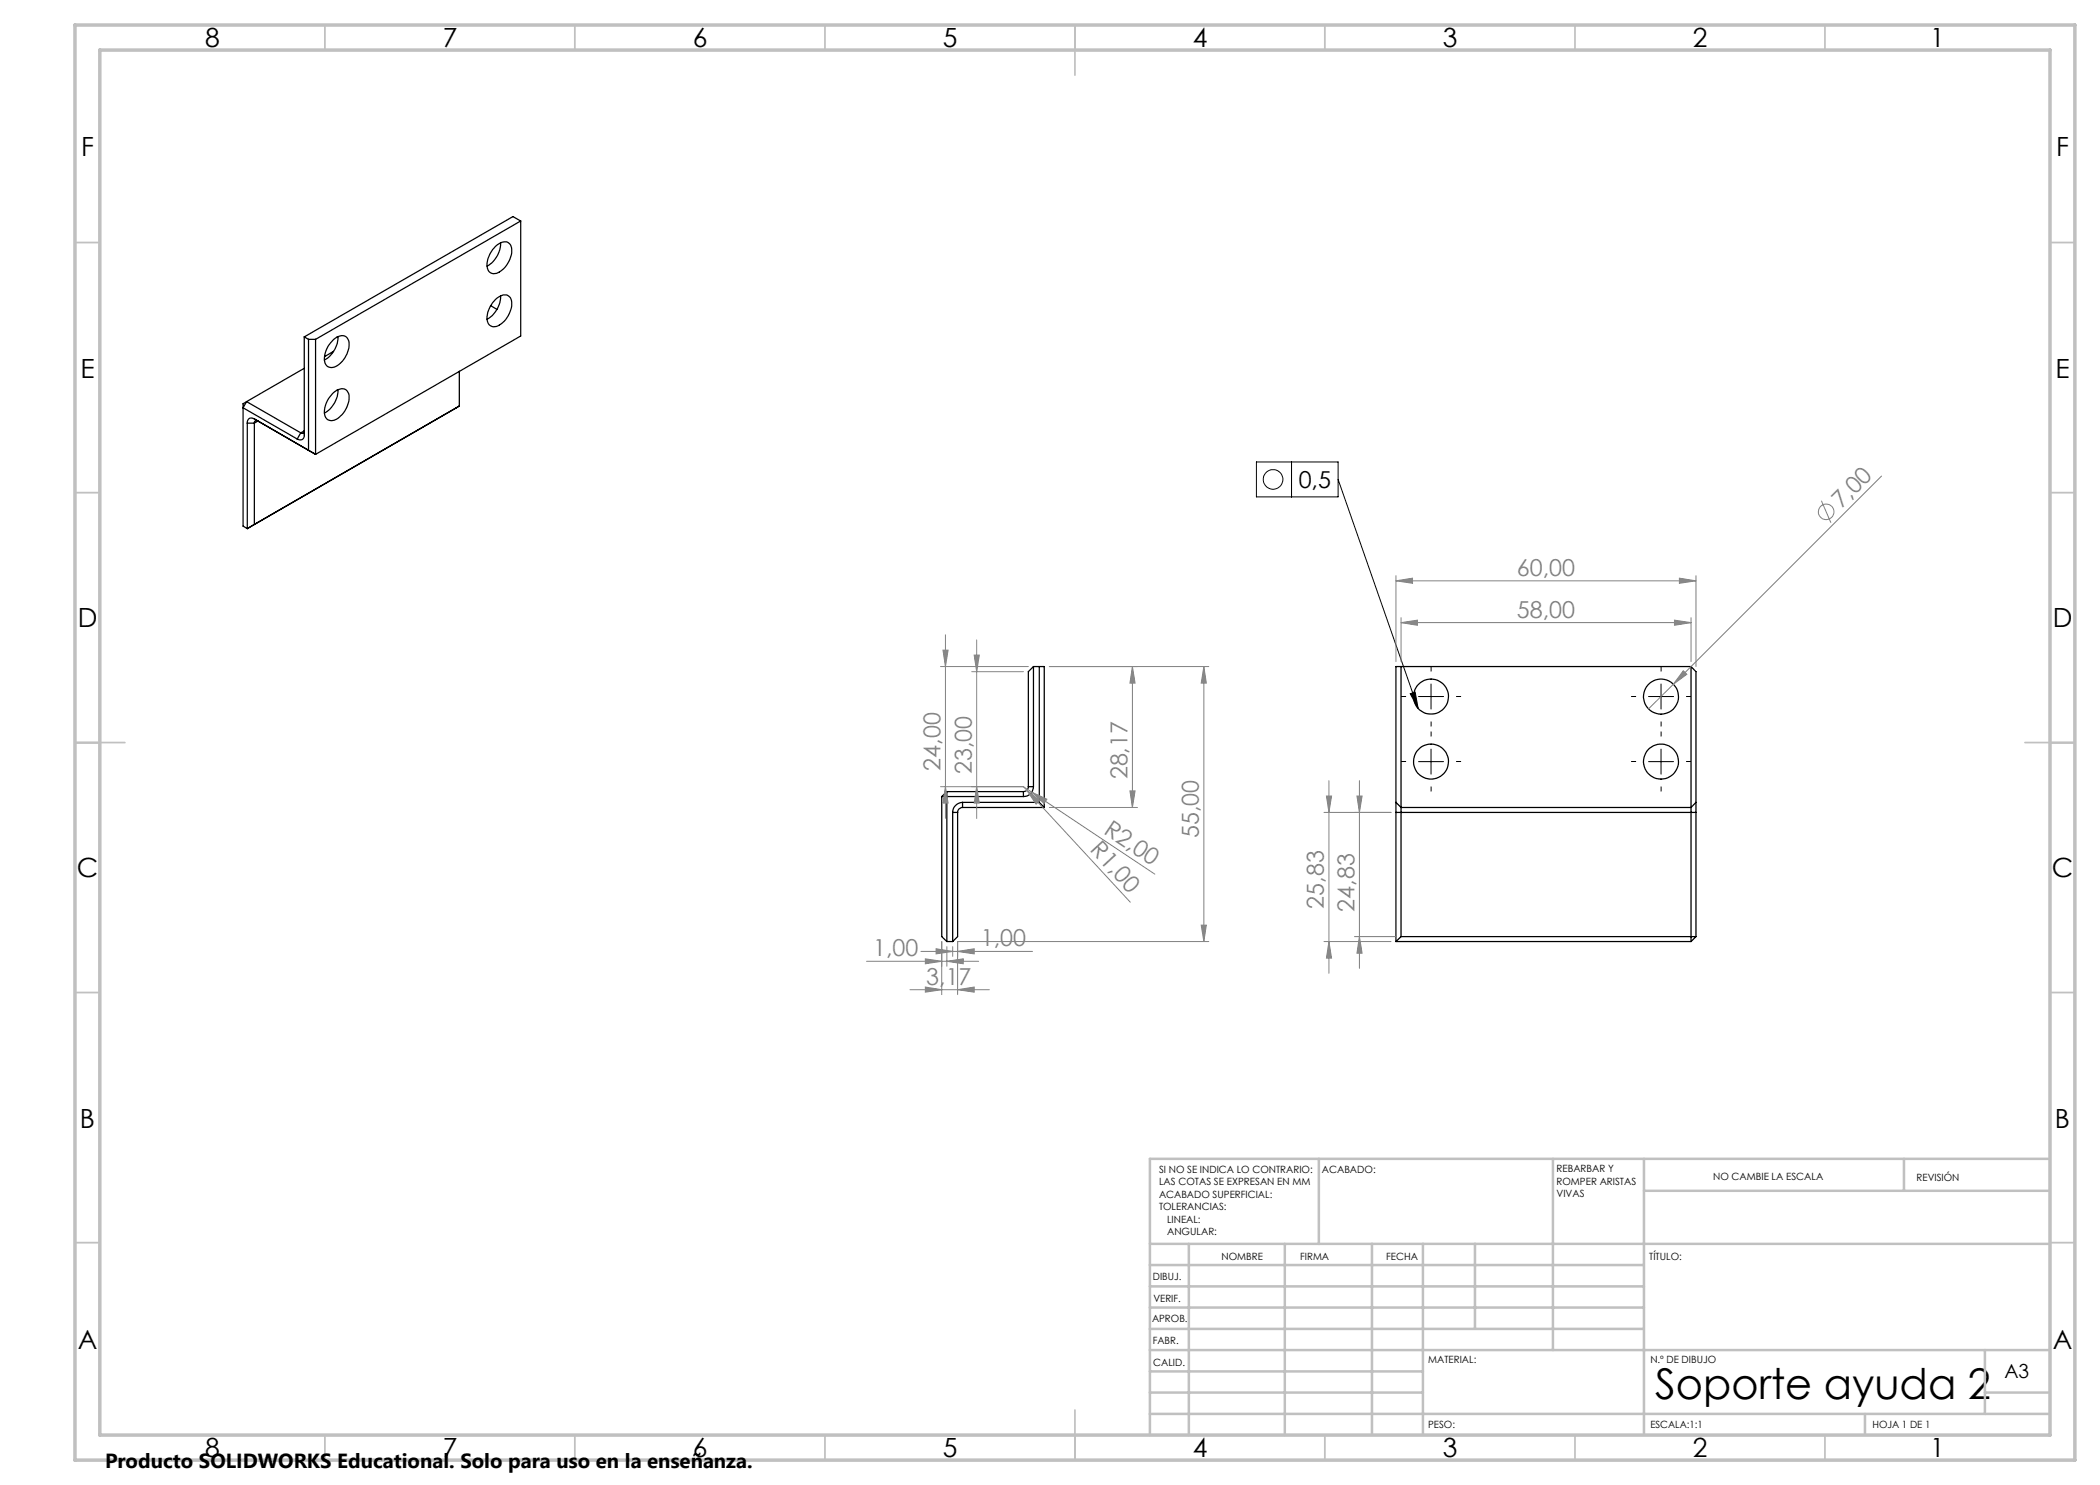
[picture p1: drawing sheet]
<svg xmlns="http://www.w3.org/2000/svg" width="420mm" height="297mm" viewBox="0 0 420 297" stroke-linecap="round" stroke-linejoin="round" font-family="sans-serif">
<g fill="none" stroke="#000" stroke-width=".25">
<path d="M99.1 59.9a2.24 2.24 0 0 1 2.6-.7 2.69 2.69 0 0 1 .3 3.2 4.2 4.2 0 0 1-3.3 3 1.76 1.76 0 0 1-1.2-2.5 5.7 5.7 0 0 1 1.6-3zM99.1 49.3a2.03 2.03 0 0 1 2.8-.5 3.7 3.7 0 0 1-.5 4.2 3.1 3.1 0 0 1-3 1.7 2.1 2.1 0 0 1-.9-2.8l.5-1.2zM100.1 48.6a5.3 5.3 0 0 1-2.7 4.6M100.1 59.2a5.3 5.3 0 0 1-2.7 4.6M104.1 44.2l-1.5-.9-41.7 24.1M104.1 44.2l-41 23.7M104.1 44.2v23l-41 23.7M60.9 67.4v19.6a.86 .86 0 0 1-.5 .9 .86 .86 0 0 1-1-.1M60.9 67.4l.8 .5M60.9 73.7l-11.6 6.6M61.7 67.9h1.4M61.7 67.9v22.2l1.4 .8"/>
<path d="M63.1 67.9v23M66.4 78.8a2.23 2.23 0 0 1 2.9-.8 3.2 3.2 0 0 1-.1 3.8 3.7 3.7 0 0 1-3.2 2.3 1.88 1.88 0 0 1-1-2.6l.6-1.6zM66.7 67.9a1.83 1.83 0 0 1 2.8-.3 4 4 0 0 1-.8 4.3 2.7 2.7 0 0 1-3.2 1.4 2.73 2.73 0 0 1-.3-3.2l.4-.9zM66.7 70.3l-1.8 1M67.6 67.3a5.3 5.3 0 0 1-2.7 4.7M67.6 78a5.3 5.3 0 0 1-2.7 4.6M91.9 74.3v6.9M98.1 61.1l1.3 .8M49.3 80.3l-.7 .4v24.5l.9 .5M49.3 80.3l-.7 1.3 10.8 6.2M49.3 80.3l10.8 6.3M49.5 84.6v21.1"/>
<path d="M49.5 84.6h1.4M50.9 83.8a.86 .86 0 0 0-1-.1 .86 .86 0 0 0-.4 .9M50.9 83.8l12.2 7.1M50.9 83.8l.7 .4M50.9 84.6v20.3l-1.4 .8M51.6 84.2a.44 .44 0 0 0-.5 0 .44 .44 0 0 0-.2 .4M51.6 84.2l-.7 .4M60.1 86.6l.8-.4a.41 .41 0 0 1-.2 .5 .41 .41 0 0 1-.6-.1zM60.1 86.6l-.7 1.2M91.9 81.2l-42.4 24.5M91.9 81.2l-.7 .4M206.7 133.3v24"/>
<path d="M206.7 133.3h2.1v28.2M206.7 133.3l-1 1v23M207.9 133.3v27.2M280.2 133.3v28.2M338.2 133.3h-59v27.2M338.2 133.3l1 1v26.2M338.2 133.3v28.2M188.3 159.3h16.4M188.3 159.3v28l1.1 1M189.4 158.3v30M189.4 158.3h15.3M189.4 158.3l-1.1 1"/>
<path d="M204.7 158.3v1M205.7 157.3a.96 .96 0 0 1-1 1M205.7 157.3h1M206.7 157.3a1.97 1.97 0 0 1-2 2M190.5 162.5v25.8M190.5 162.5h1M191.5 162.5v24.8l-1 1M192.5 160.5a2.04 2.04 0 0 0-2 2M192.5 161.5a.96 .96 0 0 0-1 1M192.5 160.5h15.4M192.5 160.5v1M192.5 161.5h16.3"/>
<path d="M207.9 160.5l.9 1M279.2 160.5v2M279.2 162.5h60M279.2 160.5l1 1M279.2 162.5v25.8M280.2 161.5v25.8M280.2 161.5h58M338.2 161.5v26.8M339.2 160.5v2M339.2 162.5v24.8M339.2 160.5l-1 1M189.4 188.3h1.1"/>
<path d="M279.2 188.3h59M280.2 187.3h59M280.2 187.3l-1 1M339.2 187.3l-1 1"/>
<circle cx="286.2" cy="139.3" r="3.5"/>
<circle cx="332.2" cy="139.3" r="3.5"/>
<circle cx="286.2" cy="152.3" r="3.5"/>
<circle cx="332.2" cy="152.3" r="3.5"/>
</g>
<g fill="none" stroke="#808080" stroke-width=".2">
<path d="M376.3 95.2l-41.6 41.6M279.2 116.2l3.3-.6v1.1zM279.2 115.1v17.2M279.2 116.2h60M335.9 115.6l3.3 .6-3.3 .5zM339.2 115.1v18.2M364.3 100.2l1.9 4.4M188.1 133.3h17.6M188.6 130h1l-.5 3.3zM189.1 127v36.7M194.3 134.3h10.4M194.8 131h1.1l-.6 3.3z"/>
<path d="M195.3 128v35.7M209.9 133.3h31.9M226.5 133.3l.5 3.3h-1zM226.5 133.3v28.2M240.8 133.3l.5 3.3h-1.1zM240.8 133.3v55M280.2 124.5l3.3-.5v1.1zM280.2 123.5v8.8M280.2 124.5h58M334.7 136.8l-5 5M334.9 124l3.3 .5-3.3 .6zM336.7 134.2l.7 .7-2.7 1.9z"/>
<path d="M338.2 123.5v8.8M188.1 157.3h16.6M189.1 157.3l.5 3.3h-1zM195.3 157.3l.6 3.3h-1.1zM204.7 157.3l.7 .7M204.7 157.3l1.6 1.1M205.4 158l2.6 2.1-.8 .7zM205.4 158l20.7 22.4M206.3 158.4l3.1 1.4-.6 .9zM206.3 158.4l24.7 16.4M226 158.2h1l-.5 3.3zM265.3 159.2h1l-.5 3.3z"/>
<path d="M265.8 156.1v38.6M271.4 159.2h1l-.5 3.3zM271.9 156.1v37.6M209.9 161.5h17.6M264.8 162.5h13.4M173.3 192.3h22.4M182 197.9h15.9M184.2 190.3h22.3M185.1 191.8l3.2 .5-3.2 .5zM185.1 197.4l3.2 .5-3.2 .5zM187.2 189.8l3.3 .5-3.3 .5zM188.3 188.3v10.6"/>
<path d="M189.4 192.3l3.3-.5v1zM189.4 189.3v3.9M190.5 189.3v2M191.5 190.3l3.3-.5v1zM191.5 197.9l3.3-.5v1zM240.2 185h1.1l-.5 3.3zM241.8 188.3h-50.3v10.6M264.8 188.3h13.4M265.8 188.3l.5 3.3h-1zM270.9 187.3h8.3M271.9 187.3l.5 3.3h-1z"/>
<circle cx="365.2" cy="102.4" r="1.55"/>
</g>
<g fill="none" stroke="#000" stroke-width=".2">
<path d="M251.3 92.4h16.3v7h-16.3zM258.3 92.4v7M267.6 95.9l16 45.8M282 138.7l1-.3 .6 3.3zM283.7 139.3h5M286.2 136.8v5M329.7 139.3h5M332.2 136.8v5M283.7 152.3h5M286.2 149.8v5M329.7 152.3h5M332.2 149.8v5"/>
<circle cx="254.6" cy="95.9" r="1.96"/>
</g>
<g fill="none" stroke="#000" stroke-width=".2" stroke-dasharray="15.2 1.3 1.3 1.3" stroke-linecap="butt">
<path d="M281.2 139.3h-1M286.2 134.3v-1M291.2 139.3h1M327.2 139.3h-1M332.2 134.3v-1M337.2 139.3h1M281.2 152.3h-1M286.2 144.3v1M286.2 147.3v-1M286.2 157.3v1M291.2 152.3h1M327.2 152.3h-1"/>
<path d="M332.2 147.3v-1M332.2 157.3v1M332.2 144.3v1M337.2 152.3h1"/>
</g>
<g fill="none" stroke="#c0c0c0" stroke-width=".35">
<path d="M65 5v5M115 5v5M165 5v5M215 5v10M265 5v5M315 5v5M365 5v5M15 48.5h5M410 48.5h5M15 98.5h5M410 98.5h5M15 148.5h10"/>
<path d="M405 148.5h10M15 198.5h5M410 198.5h5M15 248.5h5M410 248.5h5M65 287v5M115 287v5M165 287v5M215 282v10M265 287v5M315 287v5M365 287v5"/>
</g>
<g fill="none" stroke="#c0c0c0" stroke-width=".5">
<path d="M263.8 231.8v17M310.6 231.8v38.2M328.8 231.8v55.2M328.8 238.2h81.2M380.8 231.8v6.4M410 231.8h-180v55.2M230 248.8h180M230 257.3h98.8M230 253h98.8M237.8 248.8v38.2M257 248.8v38.2M274.4 248.8v38.2"/>
<path d="M284.6 248.8v38.2M295 248.8v17M230 265.8h98.8M230 261.5h98.8M230 278.5h54.6M230 274.3h54.6M230 270h180M397 278.5h13M397 270v12.8M230 282.8h180M373 282.8v4.2"/>
</g>
<path d="M15 5h400v287h-400zM20 10h390v277h-390z" fill="none" stroke="#c0c0c0" stroke-width=".7"/>
<path d="M282 138.7l1-.3 .6 3.3z" fill="#000"/>
<g fill="#808080">
<path d="M336.7 134.2l.7 .7-2.7 1.9z"/>
<path d="M205.4 158l2.6 2.1-.8 .7z"/>
<path d="M206.3 158.4l3.1 1.4-.6 .9z"/>
<path d="M189.4 192.3l3.3-.5v1zM185.1 191.8l3.2 .5-3.2 .5z"/>
<path d="M279.2 116.2l3.3-.6v1.1zM335.9 115.6l3.3 .6-3.3 .5z"/>
<path d="M185.1 197.4l3.2 .5-3.2 .5zM191.5 197.9l3.3-.5v1z"/>
<path d="M280.2 124.5l3.3-.5v1.1zM334.9 124l3.3 .5-3.3 .6z"/>
<path d="M240.2 185h1.1l-.5 3.3zM240.8 133.3l.5 3.3h-1.1zM265.8 188.3l.5 3.3h-1zM265.3 159.2h1l-.5 3.3zM271.9 187.3l.5 3.3h-1zM271.4 159.2h1l-.5 3.3z"/>
<path d="M195.3 157.3l.6 3.3h-1.1zM194.8 131h1.1l-.6 3.3z"/>
<path d="M226.5 133.3l.5 3.3h-1zM226 158.2h1l-.5 3.3zM188.6 130h1l-.5 3.3zM189.1 157.3l.5 3.3h-1z"/>
<path d="M187.2 189.8l3.3 .5-3.3 .5zM191.5 190.3l3.3-.5v1z"/>
</g>
<text font-size="8.5" x="331" y="279.7">Soporte ayuda 2</text>
<g font-size="5.3">
<text x="41" y="9.5">8</text>
<text x="88.5" y="9.5">7</text>
<text x="138.5" y="9.5">6</text>
<text x="188.5" y="9.5">5</text>
<text x="238.5" y="9.5">4</text>
<text x="288.5" y="9.5">3</text>
<text x="338.5" y="9.5">2</text>
<text x="386" y="9.5">1</text>
<text x="16.2" y="31.3">F</text>
<text x="411.2" y="31.3">F</text>
<text x="16.1" y="75.5">E</text>
<text x="411.1" y="75.5">E</text>
<text x="15.5" y="125.5">D</text>
<text x="410.5" y="125.5">D</text>
<text x="15.4" y="175.5">C</text>
<text x="410.4" y="175.5">C</text>
<text x="16" y="225.5">B</text>
<text x="411" y="225.5">B</text>
<text x="15.5" y="269.8">A</text>
<text x="410.5" y="269.8">A</text>
<text x="41" y="291.5">8</text>
<text x="88.5" y="291.5">7</text>
<text x="138.5" y="291.5">6</text>
<text x="188.5" y="291.5">5</text>
<text x="238.5" y="291.5">4</text>
<text x="288.5" y="291.5">3</text>
<text x="338.5" y="291.5">2</text>
<text x="386" y="291.5">1</text>
</g>
<text font-size="4.7" x="259.7" y="97.6">0,5</text>
<g font-size="4.7" fill="#808080">
<text x="368.3" y="101.7" transform="rotate(-45 368.3 101.7)">7,00</text>
<text x="303.4" y="115.1">60,00</text>
<text x="303.4" y="123.5">58,00</text>
<text x="188.1" y="154.1" transform="rotate(-90 188.1 154.1)">24,00</text>
<text x="194.4" y="154.8" transform="rotate(-90 194.4 154.8)">23,00</text>
<text x="225.5" y="155.9" transform="rotate(-90 225.5 155.9)">28,17</text>
<text x="220.6" y="166.7" transform="rotate(34 220.6 166.7)">R2,00</text>
<text x="239.8" y="167.6" transform="rotate(-90 239.8 167.6)">55,00</text>
<text x="217.9" y="170.1" transform="rotate(47 217.9 170.1)">R1,00</text>
<text x="264.8" y="181.7" transform="rotate(-90 264.8 181.7)">25,83</text>
<text x="270.9" y="182.3" transform="rotate(-90 270.9 182.3)">24,83</text>
<text x="174.6" y="191.2">1,00</text>
<text x="196.2" y="189.2">1,00</text>
<text x="185.3" y="196.9">3,17</text>
</g>
<text font-size="4.1" x="21" y="293.7">Producto SOLIDWORKS Educational. Solo para uso en la enseñanza.</text>
<text font-size="3.9" x="400.9" y="275.5">A3</text>
<g font-size="2">
<text x="231.8" y="234.6">SI NO SE INDICA LO CONTRARIO:</text>
<text x="231.8" y="237.1">LAS COTAS SE EXPRESAN EN MM</text>
<text x="231.8" y="239.6">ACABADO SUPERFICIAL:</text>
<text x="264.4" y="234.6">ACABADO:</text>
<text x="311.3" y="234.5">REBARBAR Y</text>
<text x="311.3" y="237">ROMPER ARISTAS</text>
<text x="311.3" y="239.5">VIVAS</text>
<text x="342.6" y="236">NO CAMBIE LA ESCALA</text>
<text x="383.3" y="236.2">REVISIÓN</text>
<text x="231.8" y="242.1">TOLERANCIAS:</text>
<text x="233.4" y="244.6">LINEAL:</text>
<text x="233.4" y="247.1">ANGULAR:</text>
<text x="244.3" y="252">NOMBRE</text>
<text x="260" y="251.9">FIRMA</text>
<text x="277.2" y="251.9">FECHA</text>
<text x="329.9" y="251.9">TÍTULO:</text>
<text x="230.6" y="256.1">DIBUJ.</text>
<text x="230.7" y="260.3">VERIF.</text>
<text x="230.4" y="264.4">APROB.</text>
<text x="230.5" y="268.8">FABR.</text>
<text x="230.7" y="273.1">CALID.</text>
<text x="285.6" y="272.5">MATERIAL:</text>
<text x="330.1" y="272.5">N.º DE DIBUJO</text>
<text x="285.6" y="285.5">PESO:</text>
<text x="330.1" y="285.6">ESCALA:1:1</text>
<text x="374.5" y="285.6">HOJA 1 DE 1</text>
</g>
</svg>
